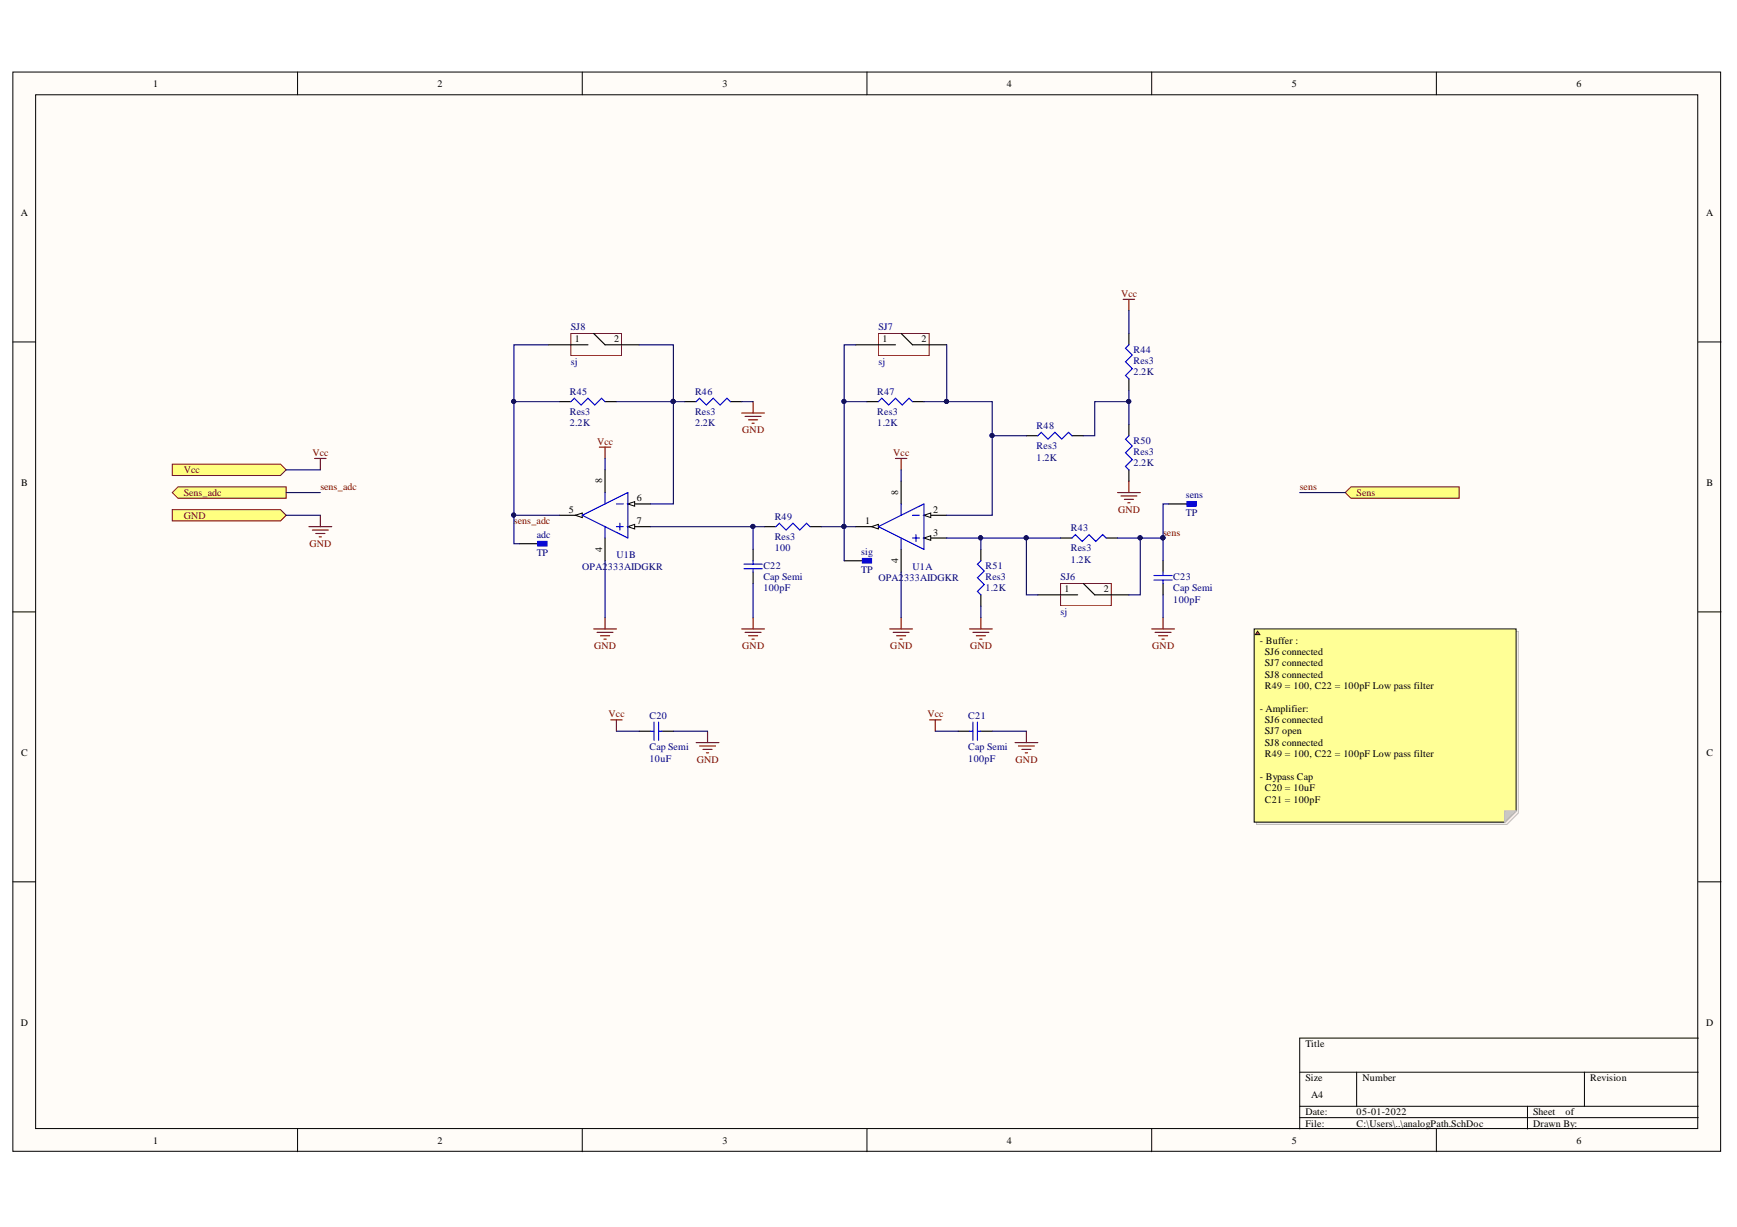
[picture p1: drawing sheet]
# Altium schematic sheet analogPath.SchDoc
size 381 x 241 mm

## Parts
adc  TP  [TP]
C20  Cap Semi  value 10uF  [1608[0603]]
C21  Cap Semi  value 100pF  [1608[0603]]
C22  Cap Semi  value 100pF  [1608[0603]]
C23  Cap Semi  value 100pF  [1608[0603]]
R43  Res3  value 1.2K  [J1-0603]
R44  Res3  value 2.2K  [J1-0603]
R45  Res3  value 2.2K  [J1-0603]
R46  Res3  value 2.2K  [J1-0603]
R47  Res3  value 1.2K  [J1-0603]
R48  Res3  value 1.2K  [J1-0603]
R49  Res3  value 100  [J1-0603]
R50  Res3  value 2.2K  [J1-0603]
R51  Res3  value 1.2K  [J1-0603]
sens  TP  [TP]
sig  TP  [TP]
SJ6  sj  [SJ2]
SJ7  sj  [SJ2]
SJ8  sj  [SJ2]
U1  OPA2333AIDGKR  [MSOP-8]  (parts A,B of 2)

## Ports
GND (in), Sens (in), Sens_adc (out), Vcc (in)

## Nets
GND: C20.1 C21.2 C22.1 C23.1 R46.2 R50.1 R51.1 U1.4(-V) ; port GND
Vcc: C20.2 C21.1 R44.2 U1.8(+V) ; port Vcc
sens: C23.2 R43.2 sens.1 SJ6.2 ; port Sens
sens_adc: adc.1 R45.1 SJ8.1 U1.5(OUT_A) ; port Sens_adc
NetC22_2: C22.2 R49.1 U1.7(+IN_A)
NetR43_1: R43.1 R51.2 SJ6.1 U1.3(+IN_A)
NetR44_1: R44.1 R48.2 R50.2
NetR45_2: R45.2 R46.1 SJ8.2 U1.6(-IN_A)
NetR47_1: R47.1 R49.2 sig.1 SJ7.1 U1.1(OUT_A)
NetR47_2: R47.2 R48.1 SJ7.2 U1.2(-IN_A)

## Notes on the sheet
- - Buffer :
  SJ6 connected
  SJ7 connected
  SJ8 connected
  R49 = 100, C22 = 100pF Low pass filter
  - Amplifier:
  SJ6 connected
  SJ7 open
  SJ8 connected
  R49 = 100, C22 = 100pF Low pass filter
  - Bypass Cap
  C20 = 10uF
  C21 = 100pF
